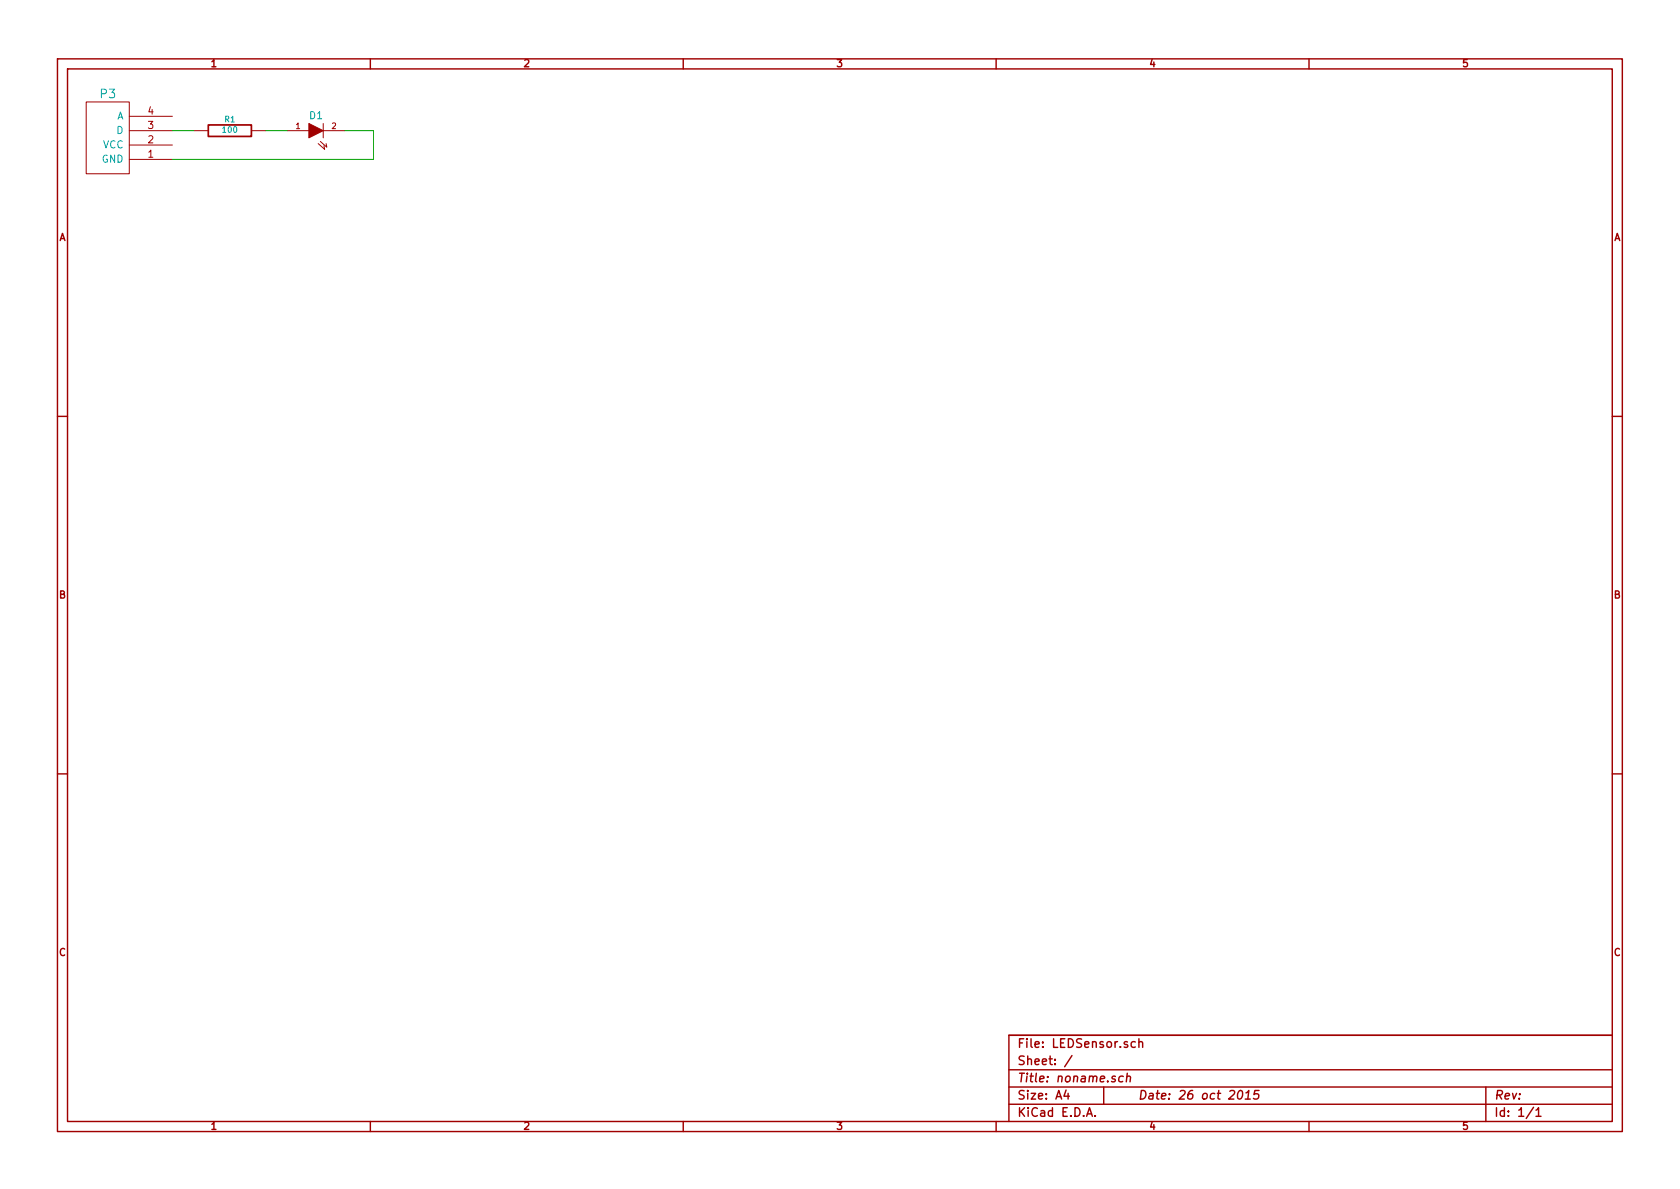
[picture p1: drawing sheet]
EESchema Schematic File Version 2
LIBS:Library
LIBS:LEDSensor-cache
EELAYER 27 0
EELAYER END
$Descr A4 11693 8268
encoding utf-8
Sheet 1 1
Title "noname.sch"
Date "26 oct 2015"
Rev ""
Comp ""
Comment1 ""
Comment2 ""
Comment3 ""
Comment4 ""
$EndDescr
$Comp
L SENSOR P3
U 1 1
P 600 1200
F 0 "P3" H 750 1750 60  0000 C CNN
F 1 "SENSOR" V 650 1450 60  0001 C CNN
F 2 "~" H 600 1200 60  0000 C CNN
F 3 "~" H 600 1200 60  0000 C CNN
	1    600  1200
	1    0    0    -1  
$EndComp
$Comp
L R R1
U 1 1
P 1600 900
F 0 "R1" V 1680 900 40  0000 C CNN
F 1 "100" V 1607 901 40  0000 C CNN
F 2 "~" V 1530 900 30  0000 C CNN
F 3 "~" H 1600 900 30  0000 C CNN
	1    1600 900 
	0    -1   -1   0   
$EndComp
$Comp
L LED D1
U 1 1
P 2200 900
F 0 "D1" H 2200 1000 50  0000 C CNN
F 1 "LED" H 2200 800 50  0001 C CNN
F 2 "~" H 2200 900 60  0000 C CNN
F 3 "~" H 2200 900 60  0000 C CNN
	1    2200 900 
	1    0    0    -1  
$EndComp
Wire Wire Line
	1200 900  1350 900 
Wire Wire Line
	1850 900  2000 900 
Wire Wire Line
	2400 900  2600 900 
Wire Wire Line
	2600 900  2600 1100
Wire Wire Line
	2600 1100 1200 1100
$EndSCHEMATC
